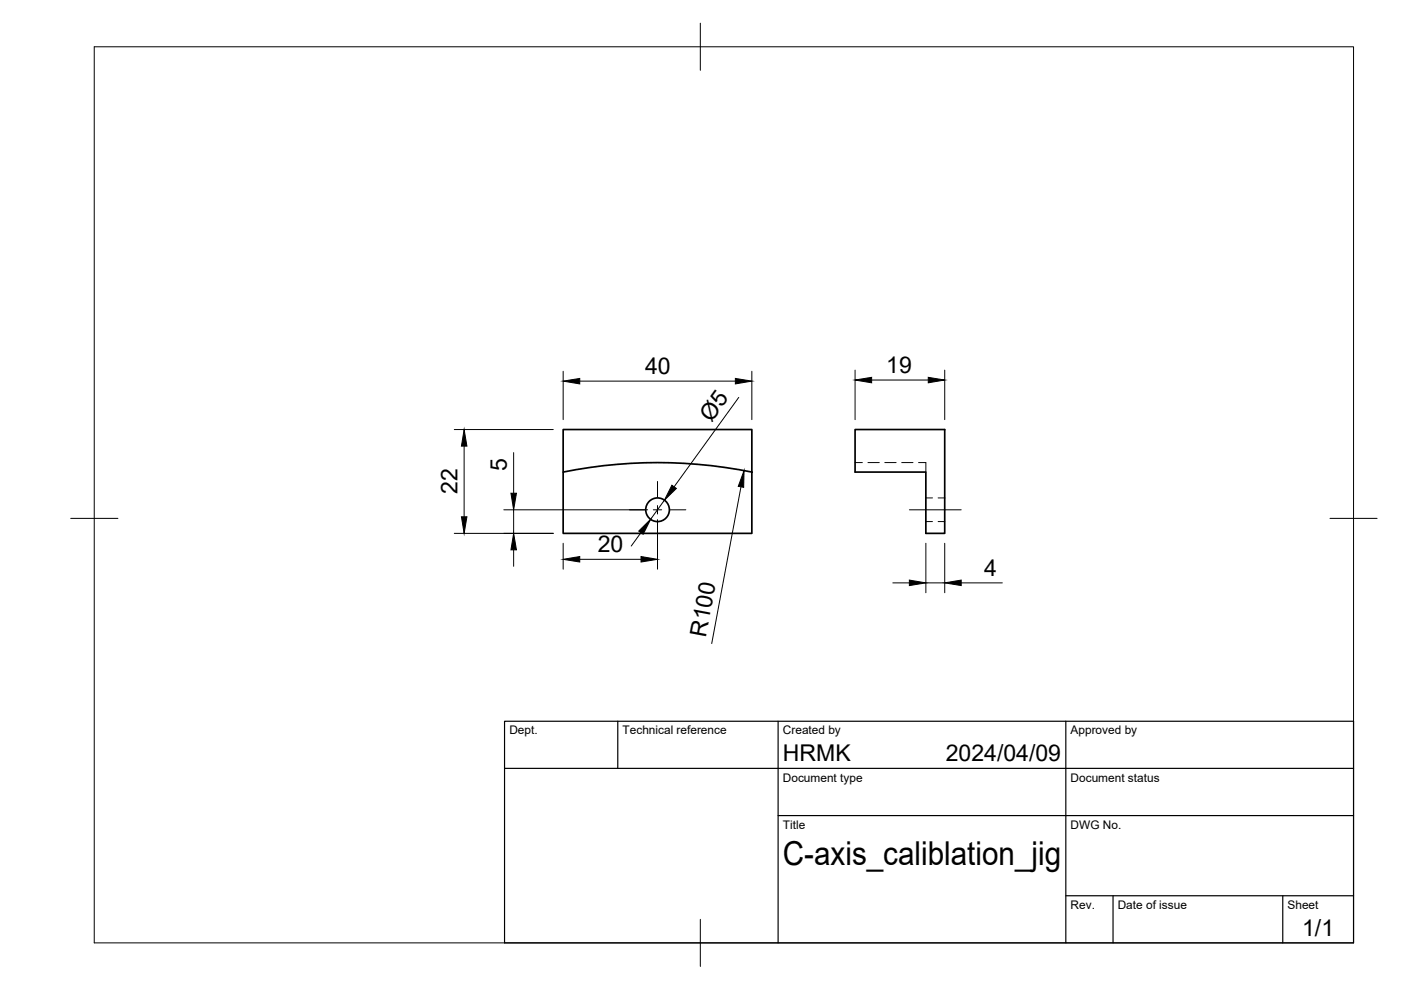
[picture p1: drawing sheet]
<svg xmlns="http://www.w3.org/2000/svg" width="297mm" height="210mm" viewBox="0 0 297 210" stroke-linecap="round" stroke-linejoin="round" font-family="sans-serif">
<!-- layer: Visible -->
<g fill="none" stroke="#000" stroke-width=".36">
<path d="M181.3 91.1h19v22h-4v-13h-15zM119.4 100.1a100.5 100.5 0 0 1 40 0v13h-40zM119.4 100.1v-9h40v9"/>
<circle cx="139.4" cy="108.1" r="2.51"/>
</g>
<!-- layer: Hidden -->
<path d="M181.3 98.1h1.5M184 98.1h2.4M187.6 98.1h2.4M191.2 98.1h2.4M194.8 98.1h1.5v2M196.3 105.6h1.4M196.3 110.6h1.4M198.9 105.6h1.4M198.9 110.6h1.4" fill="none" stroke="#000" stroke-width=".21"/>
<!-- layer: BORDER -->
<path d="M20 9.9h267v190h-267zM148.5 4.9v10M15 109.9h10M282 109.9h10M148.5 194.9v10" fill="none" stroke="#000" stroke-width=".21"/>
<!-- layer: TITLEBLOCK -->
<path d="M107 152.9h180v47h-180zM131 152.9v10M165 152.9v47M226 152.9v47M107 162.9h180M165 172.9h122M226 189.9h61M236 189.9v10M272 189.9v10" fill="none" stroke="#000" stroke-width=".25"/>
<!-- layer: FD_Dimensions -->
<g fill="none" stroke="#000" stroke-width=".21">
<path d="M119.4 78.7v10.3M159.4 78.7v10.3M181.3 78.5v10.5M200.3 78.5v10.5M96.3 91.1h21M98.4 94.6v15M108.9 96v8.6M122.9 80.8h33M156.6 84.3l-13.7 18.9M184.8 80.6h12M96.3 113.1h21M106.8 108.1h30.5"/>
<path d="M108.9 108.1v5M108.9 116.6v3.5M119.4 115.2v5.5M122.9 118.6h13M135.9 112.9l-2.1 2.9M139.4 110.2v10.5M140.9 106.1l-3 4M157.1 103.2l-6.2 33.3M196.3 115.2v10.5M200.3 115.2v10.5M189.3 123.6h3.5M196.3 123.6h4"/>
<path d="M203.8 123.6h8.7"/>
</g>
<g fill="#000" stroke="#000" stroke-width=".21">
<path d="M98.4 91.1l.6 3.5h-1.2zM119.4 80.8l3.5-.6v1.2zM155.9 80.2l3.5 .6-3.5 .6zM181.3 80.6l3.5-.6v1.2zM196.8 80l3.5 .6-3.5 .6zM97.8 109.6h1.2l-.6 3.5zM108.9 113.1l.6 3.5h-1.2zM108.3 104.6h1.2l-.6 3.5zM119.4 118.6l3.5-.6v1.2zM135.4 112.6l2.5-2.5-1.5 3.2zM135.9 118l3.5 .6-3.5 .6zM142.5 102.9l.9 .7-2.5 2.5z"/>
<path d="M157.8 99.8l-.1 3.5-1.2-.2zM192.8 123l3.5 .6-3.5 .6zM200.3 123.6l3.5-.6v1.2z"/>
</g>
<!-- layer: Smart Centers -->
<path d="M133.4 108.1h3.3M138.5 108.1h1.8M139.4 102.1v3.3M139.4 107.2v1.8M139.4 110.8v3.3M142.1 108.1h3.3M192.8 108.1h11" fill="none" stroke="#000" stroke-width=".21"/>
<text font-size="7" x="166" y="183.4">C-axis_caliblation_jig</text>
<g font-size="4.9">
<text x="136.8" y="79.3">40</text>
<text x="187.9" y="79.1">19</text>
<text x="150.9" y="89.6" transform="rotate(-54 150.9 89.6)">Ø5</text>
<text x="107.4" y="99.9" transform="rotate(-90 107.4 99.9)">5</text>
<text x="97" y="104.7" transform="rotate(-90 97 104.7)">22</text>
<text x="126.7" y="117.1">20</text>
<text x="208.6" y="122.2">4</text>
<text x="149.6" y="135.2" transform="rotate(-79 149.6 135.2)">R100</text>
<text x="166" y="161.4">HRMK</text>
<text x="200.5" y="161.4">2024/04/09</text>
<text x="276.1" y="198.6">1/1</text>
</g>
<g font-size="2.5">
<text x="108" y="155.7">Dept.</text>
<text x="132" y="155.7">Technical reference</text>
<text x="166" y="155.7">Created by</text>
<text x="227" y="155.7">Approved by</text>
<text x="166" y="165.7">Document type</text>
<text x="227" y="165.7">Document status</text>
<text x="166" y="175.7">Title</text>
<text x="227" y="175.7">DWG No.</text>
<text x="227" y="192.7">Rev.</text>
<text x="237" y="192.7">Date of issue</text>
<text x="273" y="192.7">Sheet</text>
</g>
</svg>
